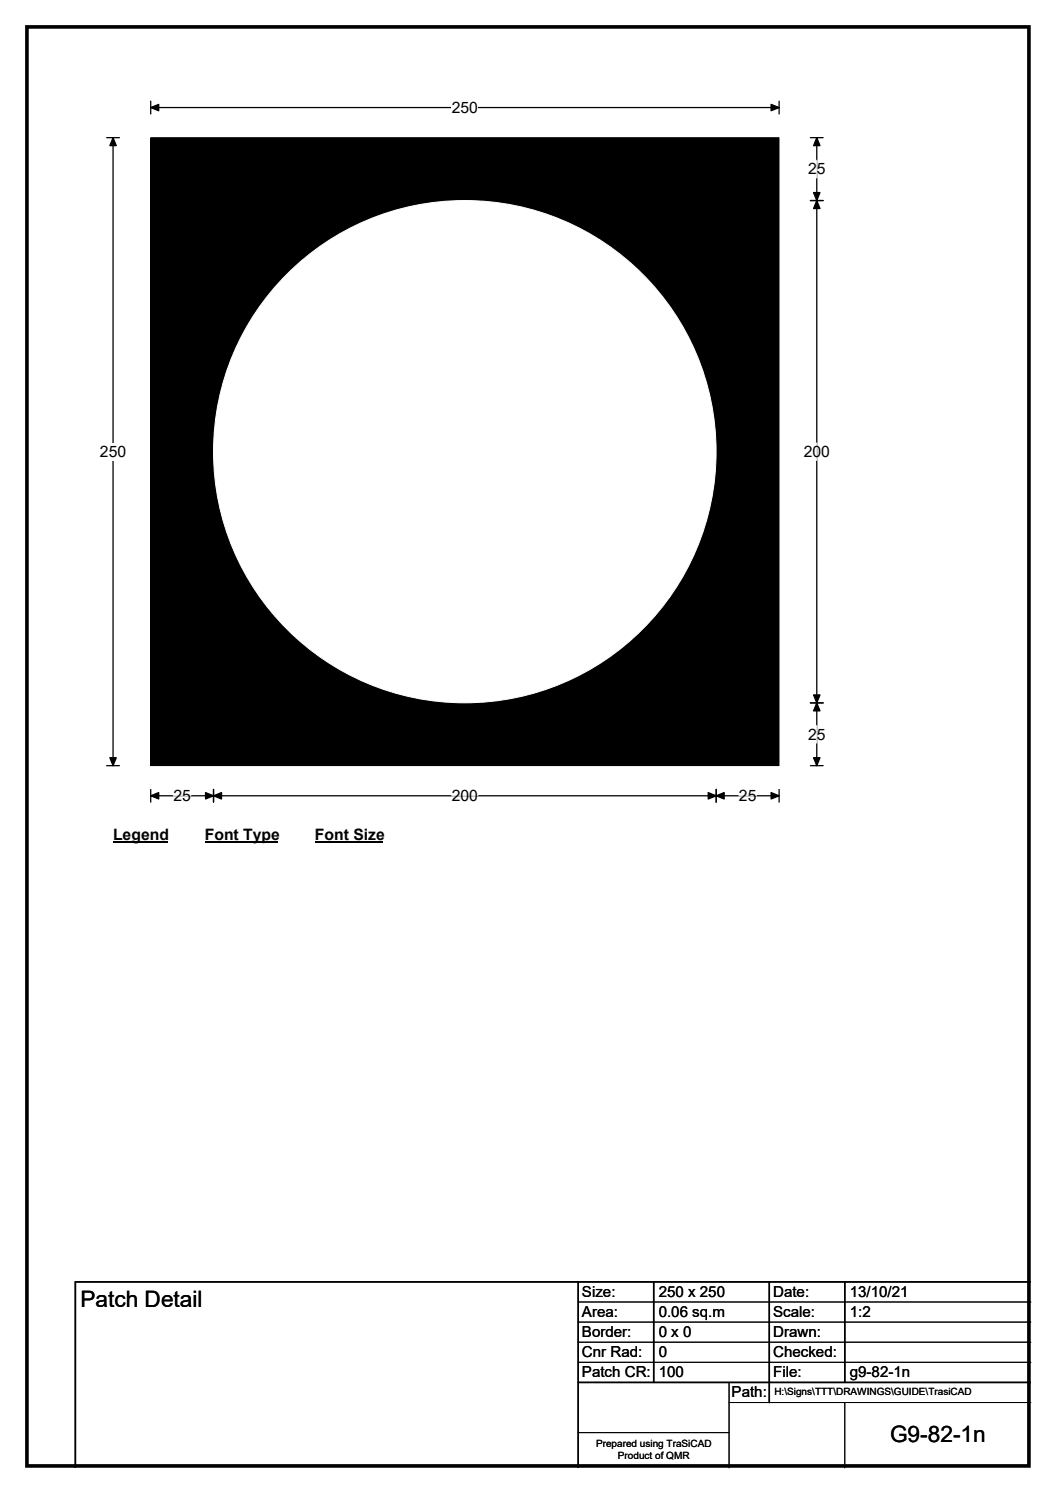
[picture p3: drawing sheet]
<svg xmlns="http://www.w3.org/2000/svg" width="210mm" height="297mm" viewBox="0 0 210 297" stroke-linecap="round" stroke-linejoin="round" font-family="sans-serif">
<path d="M5.4 5.4h199.2v286.3h-199.2z" fill="none" stroke="#000" stroke-width=".72"/>
<path d="M30 21.4h124.9M30 20.1v2.6M154.9 20.1v2.6" fill="none" stroke="#000" stroke-width=".25"/>
<path d="M30 21.4l1.6-.6v1.2zM153.3 20.8l1.6 .6-1.6 .6z" fill="#000" stroke="#000" stroke-width=".25"/>
<path d="M89.8 19.7h5.2v3.5h-5.2z" fill="#fff"/>
<path d="M21.2 27.4h2.5M22.5 27.4v124.9M21.2 152.3h2.5M30 158.3h124.9M30 157.1v2.5M42.5 157.1v2.5M142.4 157.1v2.5M154.9 157.1v2.5" fill="none" stroke="#000" stroke-width=".25"/>
<path d="M22.5 27.4l.6 1.6h-1.3zM21.8 150.7h1.3l-.6 1.6zM30 158.3l1.6-.6v1.3zM42.5 158.3l1.5-.6v1.3zM40.9 157.7l1.6 .6-1.6 .7zM140.8 157.7l1.6 .6-1.6 .7zM142.4 158.3l1.6-.6v1.3zM153.3 157.7l1.6 .6-1.6 .7z" fill="#000" stroke="#000" stroke-width=".25"/>
<path d="M34.5 158.3h3.5M89.8 158.3h5.2M146.9 158.3h3.5" fill="none" stroke="#fff" stroke-width=".25"/>
<path d="M19.9 88.1h5.2v3.5h-5.2z" fill="#fff"/>
<path d="M161.1 39.9h2.6M161.1 27.4h2.6M162.4 27.4v124.9M161.1 139.8h2.6M161.1 152.3h2.6" fill="none" stroke="#000" stroke-width=".25"/>
<path d="M162.4 39.9l.6 1.6h-1.2zM162.4 27.4l.6 1.6h-1.2zM161.8 38.3h1.2l-.6 1.6zM161.8 138.3h1.2l-.6 1.5zM162.4 139.8l.6 1.6h-1.2zM161.8 150.7h1.2l-.6 1.6z" fill="#000" stroke="#000" stroke-width=".25"/>
<path d="M162.4 31.9v3.5M162.4 88.1v3.5M162.4 144.4v3.4" fill="none" stroke="#fff" stroke-width=".25"/>
<path d="M22.5 164.3h10.7v3.5h-10.7z" fill="#fff"/>
<path d="M22.5 167.6h10.7" fill="none" stroke="#000" stroke-width=".32"/>
<path d="M40.7 164.3h14.4v3.5h-14.4z" fill="#fff"/>
<path d="M40.7 167.6h14.4" fill="none" stroke="#000" stroke-width=".32"/>
<path d="M62.6 164.3h13.5v3.5h-13.5z" fill="#fff"/>
<path d="M62.6 167.6h13.5" fill="none" stroke="#000" stroke-width=".32"/>
<path d="M30 27.4h124.9v124.9h-124.9z" fill="#000"/>
<path d="M30 27.4h124.9v124.9h-124.9zM115 259h90M115 263h90M115 267h90M115 271h90M145 279h60M145 275v17M168 279v13M115 285h30" fill="none" stroke="#000" stroke-width=".2"/>
<circle cx="92.4" cy="89.9" r="50" fill="#fff" stroke="#fff" stroke-width=".2"/>
<path d="M115 255v37M130 255v20M153 255v24M168 255v20M205 255h-190v37M115 275h90" fill="none" stroke="#000" stroke-width=".3"/>
<g font-size="4.5">
<text x="16" y="260.1">Patch Detail</text>
<text x="177" y="286.9">G9-82-1n</text>
</g>
<g font-size="3.1">
<text x="89.8" y="22.5">250</text>
<text x="160.7" y="34.7">25</text>
<text x="19.9" y="90.9">250</text>
<text x="159.8" y="90.9">200</text>
<text x="160.7" y="147.2">25</text>
<text x="34.5" y="159.4">25</text>
<text x="89.8" y="159.4">200</text>
<text x="146.9" y="159.4">25</text>
<text x="22.5" y="167.1">Legend</text>
<text x="40.7" y="167.1">Font Type</text>
<text x="62.6" y="167.1">Font Size</text>
</g>
<g font-size="3">
<text x="115.7" y="258">Size:</text>
<text x="131" y="258">250 x 250</text>
<text x="153.7" y="258">Date:</text>
<text x="169" y="258">13/10/21</text>
<text x="115.7" y="262">Area:</text>
<text x="131" y="262">0.06 sq.m</text>
<text x="153.7" y="262">Scale:</text>
<text x="169" y="262">1:2</text>
<text x="115.7" y="266">Border:</text>
<text x="115.7" y="270">Cnr Rad:</text>
<text x="131" y="266">0 x 0</text>
<text x="131" y="270">0</text>
<text x="153.7" y="266">Drawn:</text>
<text x="153.7" y="270">Checked:</text>
<text x="115.7" y="274">Patch CR:</text>
<text x="131" y="274">100</text>
<text x="153.7" y="274">File:</text>
<text x="169" y="274">g9-82-1n</text>
<text x="145.5" y="278">Path:</text>
</g>
<g font-size="2">
<text x="154" y="277.6">H:\Signs\TTT\DRAWINGS\GUIDE\TrasiCAD</text>
<text x="118.5" y="287.8">Prepared using TraSiCAD</text>
<text x="122.9" y="290.2">Product of QMR</text>
</g>
</svg>
